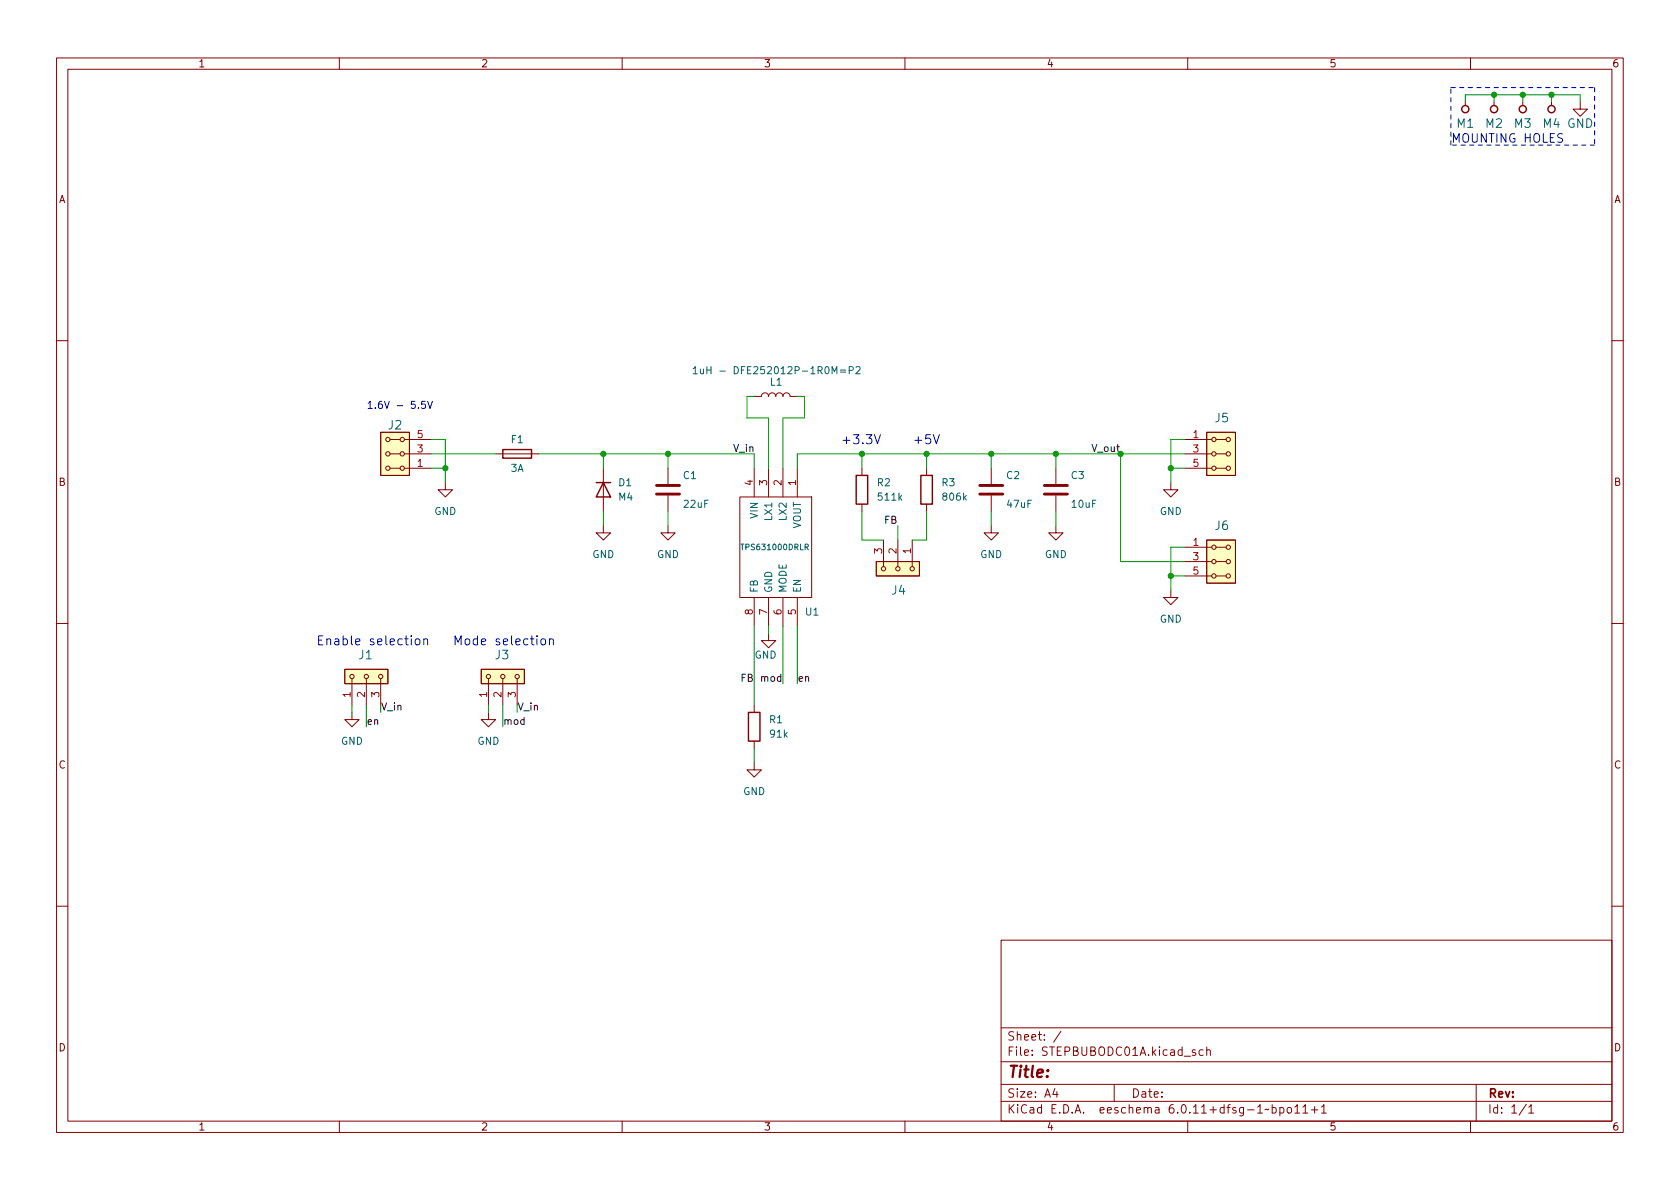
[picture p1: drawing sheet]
<svg xmlns="http://www.w3.org/2000/svg" width="297mm" height="210mm" viewBox="0 0 297 210" stroke-linecap="round" stroke-linejoin="round" font-family="sans-serif">
<g fill="none" stroke="#840000" stroke-width=".18">
<path d="M10 10.2h277v190.1h-277zM12 12.2h273v186.1h-273zM60 10.2v2M110 10.2v2M160 10.2v2M210 10.2v2M259.1 18v.7M260 10.2v2M264.2 18v.7M269.2 18v.7M274.3 18v.7M279.4 18v1.3h1.3l-1.3 1.3-1.3-1.3h1.3"/>
<path d="M10 60.2h2M67.3 76.4h5.1v7.7h-5.1zM69 77.7h1.7M71.5 77.7h4.7M133.3 70.1h1.3a.64 .64 0 0 1 .7-.6 .64 .64 0 0 1 .6 .6 .64 .64 0 0 1 .6-.6 .64 .64 0 0 1 .7 .6 .64 .64 0 0 1 .6-.6 .64 .64 0 0 1 .6 .6 .64 .64 0 0 1 .7-.6 .64 .64 0 0 1 .6 .6h1.3M209.5 77.7h4.7M213.4 76.4h5v7.7h-5zM215 77.7h1.8M285 60.2h2M69 82.8h1.7M69 80.3h1.7M71.5 82.8h4.7"/>
<path d="M71.5 80.3h4.7M78.7 85.3v1.3h1.3l-1.3 1.3-1.2-1.3h1.2M87.6 80.3h7.6M106.7 93v1.2h1.2l-1.2 1.3-1.3-1.3h1.3M106.7 82.8v7.6M118.1 93v1.2h1.3l-1.3 1.3-1.3-1.3h1.3M118.1 82.8v2.8M118.1 87.6v2.8M130.8 87.9h12.7v17.8h-12.7zM133.3 82.8v5.1M135.9 82.8v5.1M138.4 82.8v5.1"/>
<path d="M141 82.8v5.1M152.4 82.8v1.3M152.4 89.1v1.3M154.9 99.3h7.7v2.5h-7.7zM156.2 95.5v4.7M158.7 95.5v4.7M161.3 95.5v4.7M163.8 82.8v1.3M163.8 89.1v1.3M175.3 93v1.2h1.2l-1.2 1.3-1.3-1.3h1.3M175.3 82.8v2.8M175.3 87.6v2.8"/>
<path d="M186.7 93v1.2h1.3l-1.3 1.3-1.3-1.3h1.3M186.7 82.8v2.8M186.7 87.6v2.8M207 85.3v1.3h1.3l-1.3 1.3-1.3-1.3h1.3M209.5 99.3h4.7M209.5 96.8h4.7M209.5 82.8h4.7M209.5 80.3h4.7M213.4 95.5h5v7.6h-5zM215 99.3h1.8M215 96.8h1.8M215 82.8h1.8"/>
<path d="M215 80.3h1.8M10 110.2h2M61 118.4h7.6v2.5h-7.6zM85.1 118.4h7.6v2.5h-7.6zM133.3 105.7v5M135.9 112v1.3h1.3l-1.3 1.2-1.3-1.2h1.3M135.9 105.7v5M138.4 105.7v5M141 105.7v5M207 104.4v1.3h1.3l-1.3 1.2-1.3-1.2h1.3M209.5 101.8h4.7M215 101.8h1.8"/>
<path d="M285 110.2h2M62.2 126v1.2h1.3l-1.3 1.3-1.2-1.3h1.2M62.2 120v4.7M64.8 120v4.7M67.3 120v4.7M86.4 126v1.2h1.2l-1.2 1.3-1.3-1.3h1.3M86.4 120v4.7M88.9 120v4.7M91.4 120v4.7M133.3 134.9v1.2h1.3l-1.3 1.3-1.2-1.3h1.2M133.3 124.7v1.3M133.3 131.1v1.2"/>
<path d="M10 160.2h2M177 166.3h108v32h-108zM285 160.2h2M60 198.3v2M110 198.3v2M160 198.3v2M177 194.8h108M177 191.8h108M177 187.8h108M177 181.8h108M182.5 186.5v.1M182.5 185.7v.1"/>
<path d="M184.6 183.8v.1M184.6 183v.1M187.6 182.4l-1.3 1.9M197 191.8v3M204.3 195.9h.6v.9M204.9 196.2l-.5 .1a.29 .29 0 0 0-.2 .2 .29 .29 0 0 0 .2 .3h.5M210 198.3v2M213.4 185.8l.2-.2 .3 .1 .1 .9M213.4 185.1v1.5M228.9 196.8h.9M230.4 195.8l.4-.5v1.5M230.4 196.8h.8"/>
<path d="M231.9 196.3h1.1M232.4 195.7v1.1M233.6 195.8l.5-.5v1.5M233.6 196.8h.9M260 198.3v2M261 191.8v6.5M270.3 195.8l.4-.5v1.5M270.3 196.8h.9"/>
<circle cx="68.6" cy="77.7" r=".38"/>
<circle cx="71.1" cy="77.7" r=".38"/>
<circle cx="214.6" cy="77.7" r=".38"/>
<circle cx="217.2" cy="77.7" r=".38"/>
<circle cx="68.6" cy="80.3" r=".38"/>
<circle cx="68.6" cy="82.8" r=".38"/>
<circle cx="71.1" cy="82.8" r=".38"/>
<circle cx="71.1" cy="80.3" r=".38"/>
<circle cx="214.6" cy="80.3" r=".38"/>
<circle cx="214.6" cy="99.3" r=".38"/>
<circle cx="214.6" cy="96.8" r=".38"/>
<circle cx="214.6" cy="82.8" r=".38"/>
<circle cx="217.2" cy="82.8" r=".38"/>
<circle cx="217.2" cy="80.3" r=".38"/>
<circle cx="217.2" cy="99.3" r=".38"/>
<circle cx="217.2" cy="96.8" r=".38"/>
<circle cx="62.2" cy="119.6" r=".38"/>
<circle cx="64.8" cy="119.6" r=".38"/>
<circle cx="67.3" cy="119.6" r=".38"/>
<circle cx="86.4" cy="119.6" r=".38"/>
<circle cx="88.9" cy="119.6" r=".38"/>
<circle cx="91.4" cy="119.6" r=".38"/>
<circle cx="156.2" cy="100.6" r=".38"/>
<circle cx="158.8" cy="100.6" r=".38"/>
<circle cx="161.3" cy="100.6" r=".38"/>
<circle cx="214.6" cy="101.8" r=".38"/>
<circle cx="217.2" cy="101.8" r=".38"/>
</g>
<g fill="none" stroke="#840000" stroke-width=".25">
<path d="M88.9 79.5h5.1v1.5h-5.1zM105.4 85.3h2.5M106.7 85.3l1.2 2.6h-2.5zM151.4 84.1h2v5h-2zM162.8 84.1h2v5h-2zM132.3 126h2.1v5.1h-2.1z"/>
<circle cx="259.1" cy="19.3" r=".63"/>
<circle cx="264.2" cy="19.3" r=".63"/>
<circle cx="269.2" cy="19.3" r=".63"/>
<circle cx="274.3" cy="19.3" r=".63"/>
</g>
<path d="M127.3 65.6h1M148.6 65.4h.9M148.6 65.8h.9M150.1 65.5l.6-.1 .2-.1-.1-.3-.7-.2v1.3M151.4 65l.4-.2 .3 .4-.8 .9h.8M142.3 96.7h.5l.1-.4-.6-.1v1M142.6 96.7l.3 .5M159.1 88l.3 .5M159.4 87.6l-.4 .5M170.5 88l.4 .5M170.9 87.6l-.5 .5" fill="none" stroke="#006464" stroke-width=".18"/>
<g fill="#ffffc2" stroke="#ffffc2" stroke-width=".18">
<path d="M154.9 99.3h7.7v2.5h-7.7z"/>
<path d="M213.4 95.5h5v7.6h-5z"/>
<path d="M213.4 76.4h5v7.7h-5z"/>
<path d="M85.1 118.4h7.6v2.5h-7.6z"/>
<path d="M61 118.4h7.6v2.5h-7.6z"/>
<path d="M67.3 76.4h5.1v7.7h-5.1z"/>
</g>
<path d="M116.1 87.4h4M116.1 85.8h4M173.2 87.4h4.1M173.2 85.8h4.1M184.7 87.4h4M184.7 85.8h4" fill="none" stroke="#840000" stroke-width=".51"/>
<path d="M70.2 71.7h1M154.6 76.9l.5 1.6 .6-1.6M165 76.9l.6 1.6 .5-1.6M62.9 113.5l.8-.2-.1-.3h-.5l-.2 .2 .1 .8h.6M74.9 113.1l.3-.1h.3l.1 1M74.9 113v1M97.2 113.1l.2-.1h.4v1M97.2 113v1" fill="none" stroke="#0000c2" stroke-width=".18"/>
<path d="M256.5 15.5h25.4M281.9 15.5v10.1M256.5 25.6v-10.1M281.9 25.6h-25.4" fill="none" stroke="#0000c2" stroke-width=".18" stroke-dasharray=".8 .8"/>
<g fill="none" stroke="#009600" stroke-width=".18">
<path d="M259.1 18v-1.2h20.3v1.2M264.2 16.8v1.2M269.2 16.8v1.2M274.3 16.8v1.2M76.2 77.7h2.5v7.6M133.3 70.1h-1.2v3.8h3.8v8.9M141 70.1h1.2v3.8h-3.8v8.9M209.5 77.7h-2.5v7.6M76.2 80.3h11.4M76.2 82.8h2.5M95.2 80.3h38.1v2.5M106.7 80.3v2.5"/>
<path d="M106.7 90.4v2.6M118.1 80.3v2.5M118.1 90.4v2.6M152.4 90.4v5.1h3.8M152.4 80.3v2.5M158.7 93v2.5M163.8 90.4v5.1h-2.5M163.8 80.3v2.5M175.3 80.3v2.5M175.3 90.4v2.6M186.7 80.3v2.5M186.7 90.4v2.6"/>
<path d="M198.1 80.3v19h11.4M207 82.8h2.5M209.5 96.8h-2.5v7.6M209.5 80.3h-68.5v2.5M133.3 110.7v14M135.9 110.7v1.3M138.4 110.7v10.2M141 110.7v10.2M207 101.8h2.5M62.2 124.7v1.3M64.8 124.7v3.8M86.4 124.7v1.3"/>
<path d="M88.9 124.7v3.8M133.3 132.3v2.6"/>
</g>
<g fill="#009600" stroke="#009600" stroke-width=".18">
<circle cx="175.3" cy="80.3" r=".46"/>
<circle cx="186.7" cy="80.3" r=".46"/>
<circle cx="198.1" cy="80.3" r=".46"/>
<circle cx="152.4" cy="80.3" r=".46"/>
<circle cx="163.8" cy="80.3" r=".46"/>
<circle cx="118.1" cy="80.3" r=".46"/>
<circle cx="269.2" cy="16.8" r=".46"/>
<circle cx="207" cy="82.8" r=".46"/>
<circle cx="207" cy="101.8" r=".46"/>
<circle cx="264.2" cy="16.8" r=".46"/>
<circle cx="274.3" cy="16.8" r=".46"/>
<circle cx="106.7" cy="80.3" r=".46"/>
<circle cx="78.7" cy="82.8" r=".46"/>
</g>
<text font-size="2.8" fill="#840000" x="178" y="191.2">Title:</text>
<g font-size="2.2" fill="#0000c2">
<text x="148.6" y="78.5">+3.3V</text>
<text x="161.3" y="78.5">+5V</text>
<text x="55.9" y="114.1">Enable</text>
<text x="65.3" y="114.1">selection</text>
<text x="80" y="114.1">Mode</text>
<text x="87.5" y="114.1">selection</text>
</g>
<g font-size="2.1" fill="#006464">
<text x="257.4" y="23.1">M1</text>
<text x="267.6" y="23.1">M3</text>
<text x="272.6" y="23.1">M4 GND</text>
<text x="68.5" y="76.4">J2</text>
<text x="214.6" y="75.1">J5</text>
<text x="214.6" y="94.2">J6</text>
<text x="157.5" y="105.6">J4</text>
<text x="63.3" y="117">J1</text>
<text x="87.4" y="117">J3</text>
</g>
<g font-size="2.1" fill="#0000c2">
<text x="262.5" y="23.1">M2</text>
<text x="256.5" y="25.2">MOUNTING HOLES</text>
</g>
<g font-size="2.1" fill="#840000">
<text x="178" y="184.5">Sheet:</text>
<text x="186.2" y="184.5">/</text>
<text x="178" y="187.2">File:</text>
<text x="184.4" y="187.2">STEPBUBODC01A.kicad_sch</text>
<text x="178" y="197.4">KiCad</text>
<text x="178" y="194.6">Size:</text>
<text x="184.7" y="194.6">A4</text>
<text x="185.7" y="197.4">E.D.A.</text>
<text x="194.6" y="197.4">eeschema</text>
<text x="200" y="194.6">Date:</text>
<text x="207" y="197.4">6.0.11+dfsg-1~bpo11+1</text>
<text x="263" y="194.6">Rev:</text>
<text x="263" y="197.4">Id:</text>
<text x="267.1" y="197.4">1/1</text>
</g>
<g font-size="1.8" fill="#840000">
<text x="35" y="12.3">1</text>
<text x="85" y="12.3">2</text>
<text x="135" y="12.3">3</text>
<text x="185" y="12.3">4</text>
<text x="235" y="12.3">5</text>
<text x="285" y="12.3">6</text>
<text x="10.4" y="36.3">A</text>
<text x="285.4" y="36.3">A</text>
<text x="10.3" y="86.3">B</text>
<text x="285.3" y="86.3">B</text>
<text x="10.3" y="136.3">C</text>
<text x="285.3" y="136.3">C</text>
<text x="10.3" y="186.3">D</text>
<text x="285.3" y="186.3">D</text>
<text x="35" y="200.3">1</text>
<text x="85" y="200.3">2</text>
<text x="135" y="200.3">3</text>
<text x="185" y="200.3">4</text>
<text x="235" y="200.3">5</text>
<text x="285" y="200.3">6</text>
</g>
<g font-size="1.8" fill="#006464">
<text x="122.2" y="66.5">1uH</text>
<text x="129.7" y="66.5">DFE252012P-1R0M=P2</text>
<text x="136" y="68.6">L1</text>
<text x="90.2" y="78.7">F1</text>
<text x="90.2" y="83.8">3A</text>
<text x="109.2" y="86.4">D1</text>
<text x="109.2" y="88.9">M4</text>
<text x="120.7" y="85.1">C1</text>
<text x="154.9" y="86.4">R2</text>
<text x="154.9" y="88.9">511k</text>
<text x="166.4" y="86.4">R3</text>
<text x="166.4" y="88.9">806k</text>
<text x="177.8" y="85.1">C2</text>
<text x="189.2" y="85.1">C3</text>
<text x="76.7" y="91.4">GND</text>
<text x="120.7" y="90.2">22uF</text>
<text x="134.4" y="91.8" transform="rotate(-90 134.4 91.8)">VIN</text>
<text x="136.9" y="92.2" transform="rotate(-90 136.9 92.2)">LX1</text>
<text x="139.5" y="92.2" transform="rotate(-90 139.5 92.2)">LX2</text>
<text x="142" y="93.5" transform="rotate(-90 142 93.5)">VOUT</text>
<text x="177.8" y="90.2">47uF</text>
<text x="189.2" y="90.2">10uF</text>
<text x="205" y="91.4">GND</text>
<text x="104.7" y="99.1">GND</text>
<text x="116.1" y="99.1">GND</text>
<text x="173.2" y="99.1">GND</text>
<text x="184.7" y="99.1">GND</text>
<text x="134.4" y="104.9" transform="rotate(-90 134.4 104.9)">FB</text>
<text x="136.9" y="104.9" transform="rotate(-90 136.9 104.9)">GND</text>
<text x="139.5" y="104.9" transform="rotate(-90 139.5 104.9)">MODE</text>
<text x="142" y="104.9" transform="rotate(-90 142 104.9)">EN</text>
<text x="142.2" y="109.2">U1</text>
<text x="205" y="110.5">GND</text>
<text x="133.4" y="116.8">GND</text>
<text x="135.9" y="128.3">R1</text>
<text x="135.9" y="130.8">91k</text>
<text x="60.2" y="132.1">GND</text>
<text x="84.3" y="132.1">GND</text>
<text x="131.3" y="141">GND</text>
</g>
<g font-size="1.8" fill="#0000c2">
<text x="64.8" y="72.3">1.6V</text>
<text x="72.7" y="72.3">5.5V</text>
</g>
<g font-size="1.8" fill="#a90000">
<text x="73.6" y="77.5">5</text>
<text x="210.8" y="77.5">1</text>
<text x="73.6" y="82.5">1</text>
<text x="73.6" y="80">3</text>
<text x="210.8" y="80">3</text>
<text x="210.8" y="82.5">5</text>
<text x="133.1" y="86" transform="rotate(-90 133.1 86)">4</text>
<text x="135.6" y="86" transform="rotate(-90 135.6 86)">3</text>
<text x="138.2" y="86" transform="rotate(-90 138.2 86)">2</text>
<text x="140.7" y="86" transform="rotate(-90 140.7 86)">1</text>
<text x="156" y="98.1" transform="rotate(-90 156 98.1)">3</text>
<text x="158.5" y="98.1" transform="rotate(-90 158.5 98.1)">2</text>
<text x="161" y="98.1" transform="rotate(-90 161 98.1)">1</text>
<text x="210.8" y="96.5">1</text>
<text x="210.8" y="99.1">3</text>
<text x="210.8" y="101.6">5</text>
<text x="133.1" y="108.9" transform="rotate(-90 133.1 108.9)">8</text>
<text x="135.6" y="108.9" transform="rotate(-90 135.6 108.9)">7</text>
<text x="138.2" y="108.9" transform="rotate(-90 138.2 108.9)">6</text>
<text x="140.7" y="108.9" transform="rotate(-90 140.7 108.9)">5</text>
<text x="62" y="123.5" transform="rotate(-90 62 123.5)">1</text>
<text x="64.5" y="123.5" transform="rotate(-90 64.5 123.5)">2</text>
<text x="67.1" y="123.5" transform="rotate(-90 67.1 123.5)">3</text>
<text x="86.1" y="123.5" transform="rotate(-90 86.1 123.5)">1</text>
<text x="88.6" y="123.5" transform="rotate(-90 88.6 123.5)">2</text>
<text x="91.2" y="123.5" transform="rotate(-90 91.2 123.5)">3</text>
</g>
<g font-size="1.8" fill="#0f0f0f">
<text x="129.5" y="79.9">V_in</text>
<text x="192.9" y="79.9">V_out</text>
<text x="156.2" y="92.6">FB</text>
<text x="130.8" y="120.5">FB</text>
<text x="134.3" y="120.5">mod</text>
<text x="141" y="120.5">en</text>
<text x="64.8" y="128.2">en</text>
<text x="88.9" y="128.2">mod</text>
</g>
<g font-size="1.8" fill="#009600">
<text x="67.3" y="125.6">V_in</text>
<text x="91.4" y="125.6">V_in</text>
</g>
<text font-size="1.4" fill="#006464" x="130.8" y="97.6">TPS631000DRLR</text>
</svg>
